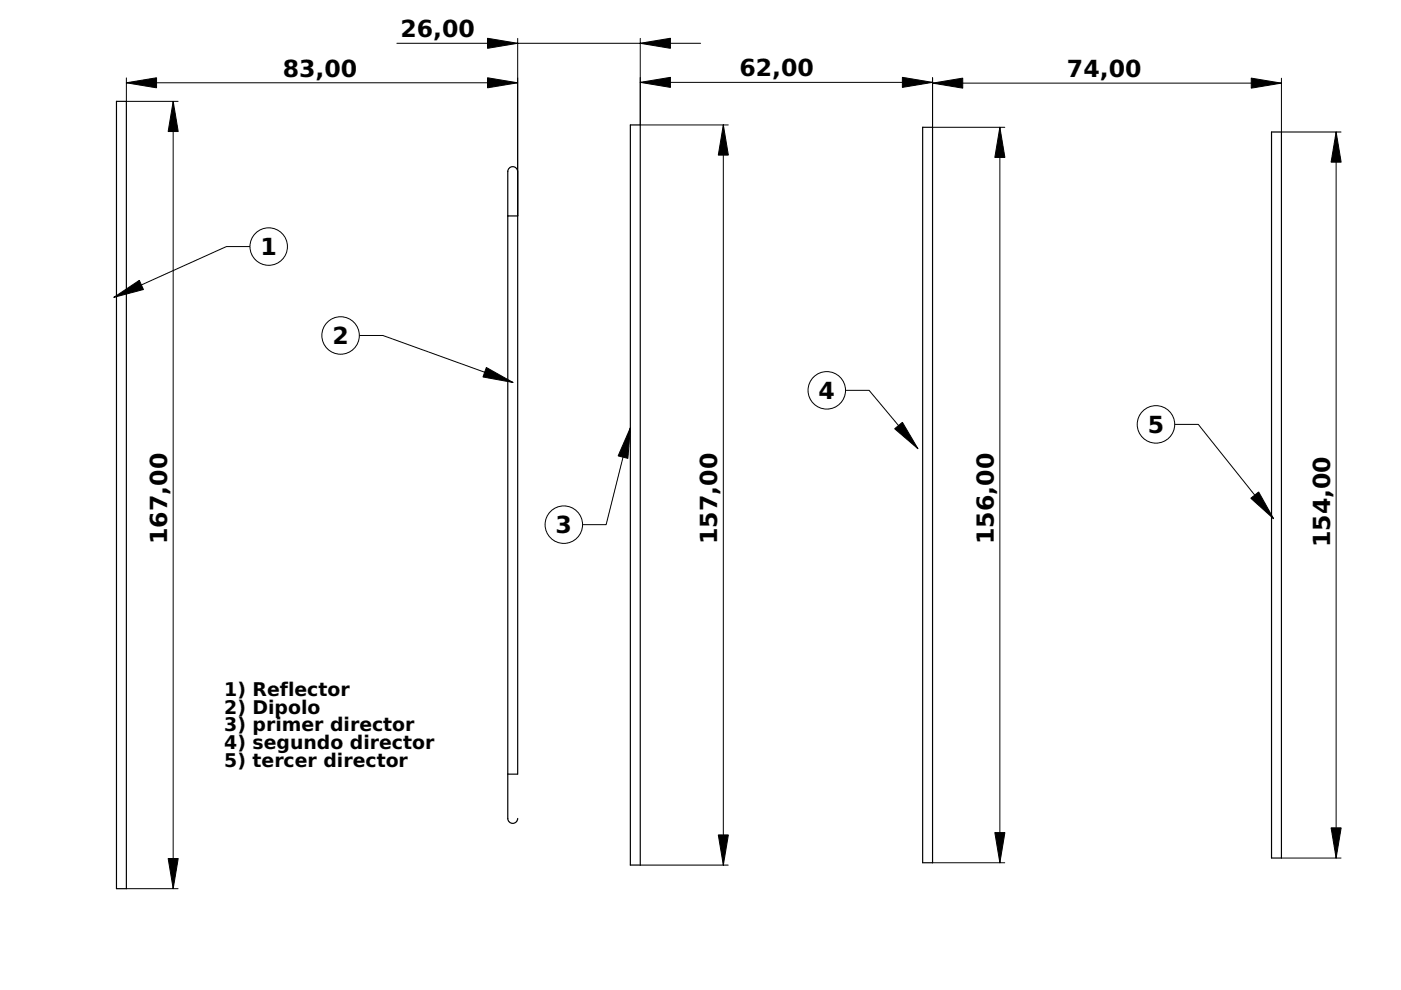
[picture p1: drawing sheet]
<svg xmlns="http://www.w3.org/2000/svg" width="297mm" height="210mm" viewBox="0 0 297 210" stroke-linecap="round" stroke-linejoin="round" font-family="sans-serif">
<path d="M24.7 21.5h2.1v166.9h-2.1zM109.8 36.4v9.4zM109.8 36.4a1.07 1.07 0 0 0-1.3-1 1.07 1.07 0 0 0-.8 1.3v9.1M133.6 26.5h2.1v156.9h-2.1zM195.6 27h2.1v155.9h-2.1zM269.6 28h2.1v153.9h-2.1zM107.7 45.8v118.3M107.7 45.8h2.1M109.8 45.8v118.3h-2.1M107.7 164.1v6.9a7.7 7.7 0 0 0 .2 3.1 1.05 1.05 0 0 0 1.1 .4 1.05 1.05 0 0 0 .8-1" fill="none" stroke="#000" stroke-width=".25"/>
<g fill="none" stroke="#000" stroke-width=".21">
<path d="M26.8 17.6h83M26.8 16.5v5h11M84.1 9.2h64.4M109.8 8.1v28.3M135.7 8.1v18.4h18.7M135.7 17.5h62M197.7 16.4v10.6h15.3M197.7 17.6h74M271.7 16.6v11.4h12.6M36.7 21.5v166.9M153.4 26.5v156.9M212 27v155.9"/>
<path d="M283.3 28v153.9M53 52.3h-5l-23.9 10.7M148.2 105h.1M26.8 188.4h11M135.7 183.4h18.7M197.7 182.9h15.3M271.7 181.9h12.6"/>
</g>
<g fill="#000" stroke="#000" stroke-width=".21">
<path d="M26.8 17.6l6.4-1.1v2.1zM103.4 16.5l6.4 1.1-6.4 1zM103.4 8.1l6.4 1.1-6.4 1zM135.7 9.2l6.4-1.1v2.1zM135.7 17.5l6.4-1.1v2.1zM191.3 16.4l6.4 1.1-6.4 1zM197.7 17.6l6.4-1v2.1zM265.3 16.6l6.4 1-6.4 1.1zM36.7 21.5l1.1 6.4h-2.1zM153.4 26.5l1 6.4h-2.1zM212 27l1.1 6.4h-2.2zM283.3 28l1.1 6.4h-2.2z"/>
<path d="M24.1 63l5.4-3.6 .9 2zM35.7 182h2.1l-1.1 6.4zM152.3 177h2.1l-1 6.4zM210.9 176.5h2.2l-1.1 6.4zM282.2 175.5h2.2l-1.1 6.4z"/>
</g>
<circle cx="57" cy="52.3" r="4" fill="#fff" stroke="#000" stroke-width=".21"/>
<path d="M76.2 71.1h5l27.6 10M148.2 105h.1" fill="none" stroke="#000" stroke-width=".21"/>
<path d="M103.1 77.9l5.7 3.2-6.4-1.2z" fill="#000" stroke="#000" stroke-width=".21"/>
<circle cx="72.2" cy="71.1" r="4" fill="#fff" stroke="#000" stroke-width=".21"/>
<path d="M133.6 90.7l-5.1 20.5h-5M148.2 105h.1" fill="none" stroke="#000" stroke-width=".21"/>
<path d="M133.6 90.7l-.5 6.5-2-.5z" fill="#000" stroke="#000" stroke-width=".21"/>
<circle cx="119.5" cy="111.2" r="4" fill="#fff" stroke="#000" stroke-width=".21"/>
<path d="M179.3 82.8h5l10.3 12.3M148.2 105h.1" fill="none" stroke="#000" stroke-width=".21"/>
<path d="M189.7 90.9l1.6-1.4 3.3 5.6z" fill="#000" stroke="#000" stroke-width=".21"/>
<circle cx="175.3" cy="82.8" r="4" fill="#fff" stroke="#000" stroke-width=".21"/>
<path d="M249.1 90h5l15.9 20M148.2 105h.1" fill="none" stroke="#000" stroke-width=".21"/>
<path d="M265.2 105.6l1.7-1.3 3.1 5.7z" fill="#000" stroke="#000" stroke-width=".21"/>
<circle cx="245.1" cy="90" r="4" fill="#fff" stroke="#000" stroke-width=".21"/>
<g font-size="5">
<text x="84.9" y="7.9">26,00</text>
<text x="59.9" y="16.3">83,00</text>
<text x="156.8" y="16.2">62,00</text>
<text x="226.2" y="16.3">74,00</text>
<text x="55.2" y="54">1</text>
<text x="70.5" y="72.9">2</text>
<text x="173.6" y="84.5">4</text>
<text x="243.3" y="91.7">5</text>
<text x="117.8" y="113">3</text>
<text x="35.4" y="115.3" transform="rotate(-90 35.4 115.3)">167,00</text>
<text x="152.1" y="115.3" transform="rotate(-90 152.1 115.3)">157,00</text>
<text x="210.7" y="115.3" transform="rotate(-90 210.7 115.3)">156,00</text>
<text x="282" y="116" transform="rotate(-90 282 116)">154,00</text>
</g>
<g font-size="4">
<text x="47.5" y="147.6">1) Reflector</text>
<text x="47.5" y="151.3">2) Dipolo</text>
<text x="47.5" y="155.1">3) primer director</text>
<text x="47.5" y="158.9">4) segundo director</text>
<text x="47.5" y="162.6">5) tercer director</text>
</g>
</svg>
